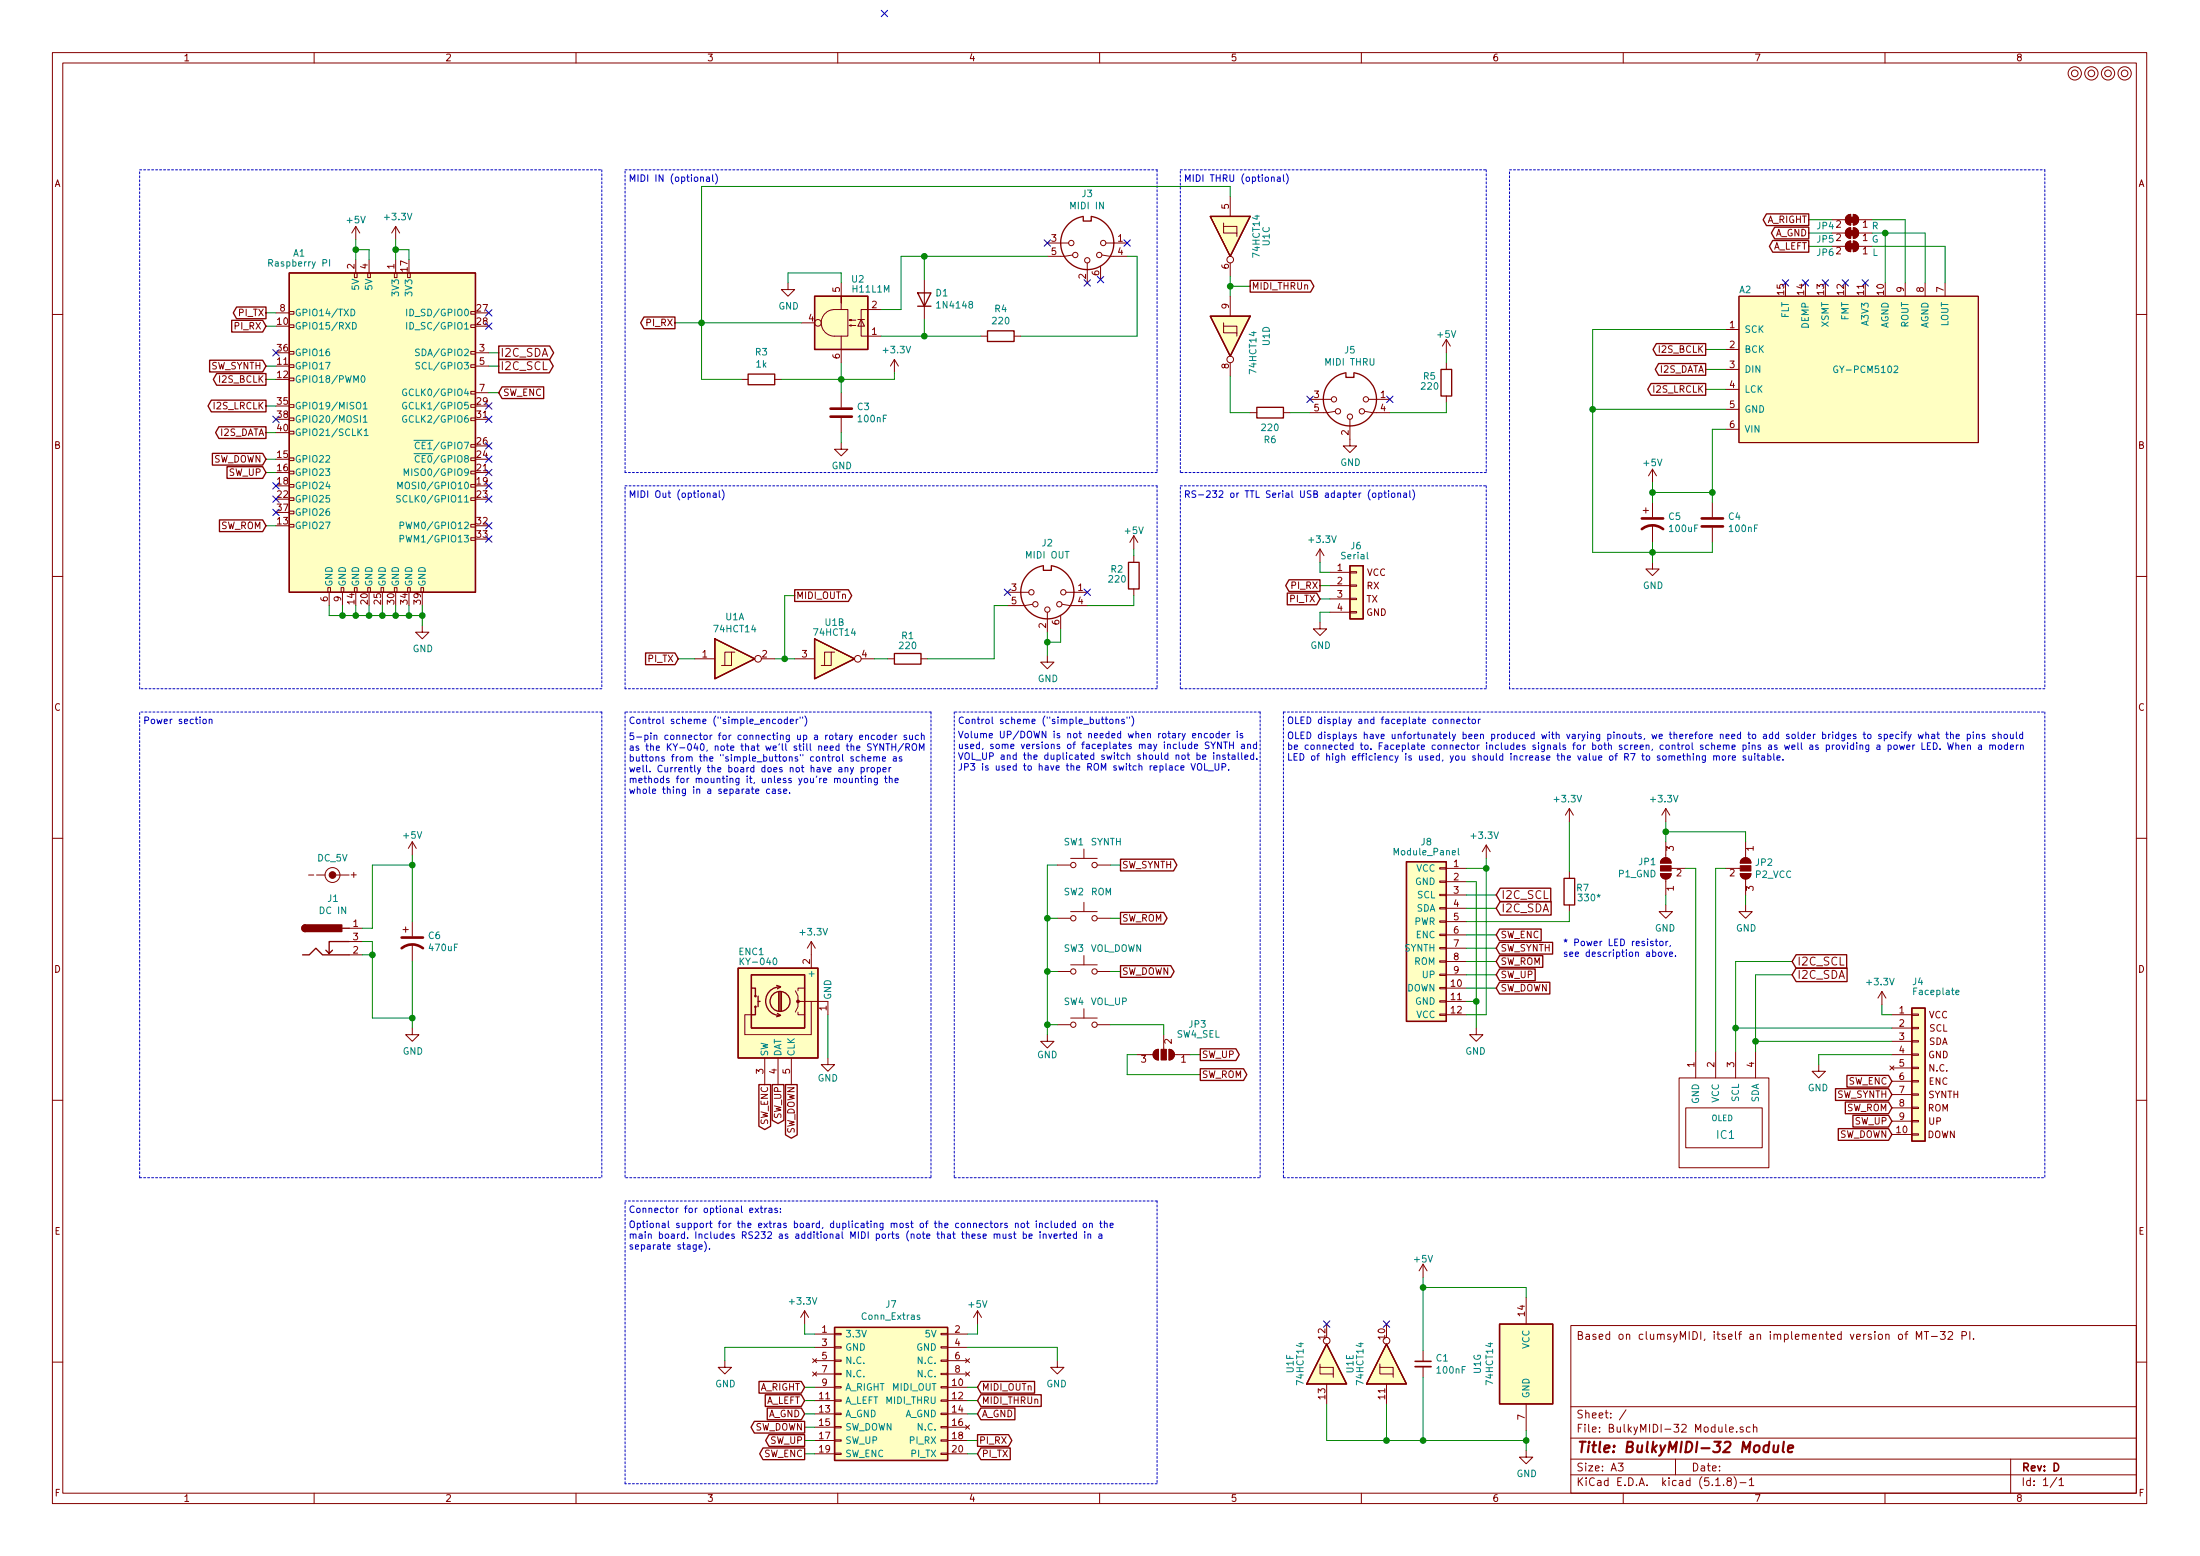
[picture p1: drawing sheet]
EESchema Schematic File Version 4
EELAYER 30 0
EELAYER END
$Descr A3 16535 11693
encoding utf-8
Sheet 1 1
Title "BulkyMIDI-32 Module"
Date ""
Rev "D"
Comp ""
Comment1 ""
Comment2 ""
Comment3 ""
Comment4 "Based on clumsyMIDI, itself an implemented version of MT-32 PI."
$EndDescr
$Comp
L mounting:Mounting M1
U 1 1
P 15600 550
F 0 "M1" H 15600 650 50  0001 C CNN
F 1 "Mounting" H 15600 475 50  0001 C CNN
F 2 "mounting:M3" H 15600 550 50  0001 C CNN
F 3 "" H 15600 550 50  0001 C CNN
	1    15600 550 
	1    0    0    -1  
$EndComp
$Comp
L mounting:Mounting M2
U 1 1
P 15725 550
F 0 "M2" H 15725 650 50  0001 C CNN
F 1 "Mounting" H 15725 475 50  0001 C CNN
F 2 "mounting:M3" H 15725 550 50  0001 C CNN
F 3 "" H 15725 550 50  0001 C CNN
	1    15725 550 
	1    0    0    -1  
$EndComp
$Comp
L mounting:Mounting M3
U 1 1
P 15850 550
F 0 "M3" H 15850 650 50  0001 C CNN
F 1 "Mounting" H 15850 475 50  0001 C CNN
F 2 "mounting:M3" H 15850 550 50  0001 C CNN
F 3 "" H 15850 550 50  0001 C CNN
	1    15850 550 
	1    0    0    -1  
$EndComp
$Comp
L mounting:Mounting M4
U 1 1
P 15975 550
F 0 "M4" H 15975 650 50  0001 C CNN
F 1 "Mounting" H 15975 475 50  0001 C CNN
F 2 "mounting:M3" H 15975 550 50  0001 C CNN
F 3 "" H 15975 550 50  0001 C CNN
	1    15975 550 
	1    0    0    -1  
$EndComp
$Comp
L power:GND #PWR01
U 1 1
P 7875 7775
F 0 "#PWR01" H 7875 7525 50  0001 C CNN
F 1 "GND" H 7875 7625 50  0000 C CNN
F 2 "" H 7875 7775 50  0001 C CNN
F 3 "" H 7875 7775 50  0001 C CNN
	1    7875 7775
	-1   0    0    -1  
$EndComp
$Comp
L I2C_OLED:0.96_I2C_OLED IC1
U 1 1
P 12975 8350
F 0 "IC1" H 12975 8175 60  0000 C CNN
F 1 "OLED" H 12950 8300 43  0000 C CNN
F 2 "i2c_oled:1.3_I2C_OLED_No_mounting" H 12975 8975 60  0001 C CNN
F 3 "" H 12975 8975 60  0001 C CNN
	1    12975 8350
	1    0    0    -1  
$EndComp
$Comp
L barrel_jack:barrel_9v J1
U 1 1
P 2425 7075
F 0 "J1" H 2504 7400 50  0000 C CNN
F 1 "DC IN" H 2504 7309 50  0000 C CNN
F 2 "BulkyMIDI-32:BARREL_JACK" H 2475 7035 50  0001 C CNN
F 3 "~" H 2475 7035 50  0001 C CNN
	1    2425 7075
	1    0    0    -1  
$EndComp
$Comp
L power:GND #PWR0101
U 1 1
P 3100 7725
F 0 "#PWR0101" H 3100 7475 50  0001 C CNN
F 1 "GND" H 3105 7552 50  0000 C CNN
F 2 "" H 3100 7725 50  0001 C CNN
F 3 "" H 3100 7725 50  0001 C CNN
	1    3100 7725
	1    0    0    -1  
$EndComp
$Comp
L power:+5V #PWR0106
U 1 1
P 3100 6425
F 0 "#PWR0106" H 3100 6275 50  0001 C CNN
F 1 "+5V" H 3100 6575 50  0000 C CNN
F 2 "" H 3100 6425 50  0001 C CNN
F 3 "" H 3100 6425 50  0001 C CNN
	1    3100 6425
	1    0    0    -1  
$EndComp
$Comp
L Switch:SW_Push SW2
U 1 1
P 8150 6900
F 0 "SW2" H 8075 7100 50  0000 C CNN
F 1 "ROM" H 8200 7100 50  0000 L CNN
F 2 "Button_Switch_THT:SW_Tactile_SPST_Angled_PTS645Vx39-2LFS" H 8150 7100 50  0001 C CNN
F 3 "~" H 8150 7100 50  0001 C CNN
	1    8150 6900
	1    0    0    -1  
$EndComp
$Comp
L Switch:SW_Push SW3
U 1 1
P 8150 7300
F 0 "SW3" H 8075 7475 50  0000 C CNN
F 1 "VOL_DOWN" H 8200 7475 50  0000 L CNN
F 2 "Button_Switch_THT:SW_Tactile_SPST_Angled_PTS645Vx39-2LFS" H 8150 7500 50  0001 C CNN
F 3 "~" H 8150 7500 50  0001 C CNN
	1    8150 7300
	1    0    0    -1  
$EndComp
Wire Wire Line
	7875 7300 7950 7300
Wire Wire Line
	7875 7300 7875 6900
Wire Wire Line
	7875 6900 7950 6900
Connection ~ 7875 7300
$Comp
L raspberry_pi:Raspberry_Pi_2_3 A1
U 1 1
P 2875 3250
F 0 "A1" H 2250 4600 50  0000 C CNN
F 1 "Raspberry PI" H 2250 4525 50  0000 C CNN
F 2 "RPI:Raspberry_Pi_3B_Socketed_THT_FaceDown_MountingHoles" H 2875 3250 50  0001 C CNN
F 3 "https://www.raspberrypi.org/documentation/hardware/raspberrypi/schematics/rpi_SCH_3bplus_1p0_reduced.pdf" H 2875 3250 50  0001 C CNN
	1    2875 3250
	1    0    0    -1  
$EndComp
Wire Wire Line
	2475 4550 2475 4625
Wire Wire Line
	2475 4625 2575 4625
Wire Wire Line
	3175 4625 3175 4550
Wire Wire Line
	3075 4550 3075 4625
Connection ~ 3075 4625
Wire Wire Line
	3075 4625 3175 4625
Wire Wire Line
	2975 4550 2975 4625
Connection ~ 2975 4625
Wire Wire Line
	2975 4625 3075 4625
Wire Wire Line
	2875 4550 2875 4625
Connection ~ 2875 4625
Wire Wire Line
	2875 4625 2975 4625
Wire Wire Line
	2775 4550 2775 4625
Connection ~ 2775 4625
Wire Wire Line
	2775 4625 2875 4625
Wire Wire Line
	2675 4550 2675 4625
Connection ~ 2675 4625
Wire Wire Line
	2675 4625 2775 4625
Wire Wire Line
	2575 4550 2575 4625
Connection ~ 2575 4625
Wire Wire Line
	2575 4625 2675 4625
Wire Wire Line
	3175 4700 3175 4625
Connection ~ 3175 4625
$Comp
L power:GND #PWR05
U 1 1
P 3175 4700
F 0 "#PWR05" H 3175 4450 50  0001 C CNN
F 1 "GND" H 3180 4527 50  0000 C CNN
F 2 "" H 3175 4700 50  0001 C CNN
F 3 "" H 3175 4700 50  0001 C CNN
	1    3175 4700
	1    0    0    -1  
$EndComp
Wire Wire Line
	2675 1950 2675 1875
$Comp
L power:+5V #PWR03
U 1 1
P 2675 1800
F 0 "#PWR03" H 2675 1650 50  0001 C CNN
F 1 "+5V" H 2675 1950 50  0000 C CNN
F 2 "" H 2675 1800 50  0001 C CNN
F 3 "" H 2675 1800 50  0001 C CNN
	1    2675 1800
	1    0    0    -1  
$EndComp
$Comp
L power:+3.3V #PWR04
U 1 1
P 2975 1800
F 0 "#PWR04" H 2975 1650 50  0001 C CNN
F 1 "+3.3V" H 2990 1973 50  0000 C CNN
F 2 "" H 2975 1800 50  0001 C CNN
F 3 "" H 2975 1800 50  0001 C CNN
	1    2975 1800
	1    0    0    -1  
$EndComp
Wire Wire Line
	2975 1875 2975 1950
Wire Wire Line
	8425 6900 8350 6900
Wire Wire Line
	8350 7300 8425 7300
Wire Wire Line
	2000 2850 2075 2850
Wire Wire Line
	3675 2650 3750 2650
Wire Wire Line
	3750 2750 3675 2750
Text GLabel 3750 2650 2    60   Output ~ 0
I2C_SDA
Text GLabel 3750 2750 2    60   Output ~ 0
I2C_SCL
$Comp
L Device:C_Small C1
U 1 1
P 10700 10250
F 0 "C1" H 10792 10296 50  0000 L CNN
F 1 "100nF" H 10792 10205 50  0000 L CNN
F 2 "Capacitor_THT:C_Rect_L7.0mm_W2.0mm_P5.00mm" H 10700 10250 50  0001 C CNN
F 3 "~" H 10700 10250 50  0001 C CNN
	1    10700 10250
	1    0    0    -1  
$EndComp
Text GLabel 13475 7325 2    60   Input ~ 0
I2C_SDA
Text GLabel 13475 7225 2    60   Input ~ 0
I2C_SCL
$Comp
L I2C_OLED:PowerSelect JP2
U 1 1
P 13125 6525
F 0 "JP2" V 13079 6593 50  0000 L CNN
F 1 "P2_VCC" V 13170 6593 50  0000 L CNN
F 2 "Jumper:SolderJumper-3_P1.3mm_Open_RoundedPad1.0x1.5mm" H 13125 6525 50  0001 C CNN
F 3 "~" H 13125 6525 50  0001 C CNN
	1    13125 6525
	0    1    1    0   
$EndComp
Wire Wire Line
	13125 6325 13125 6250
Wire Wire Line
	13125 6725 13125 6800
$Comp
L power:GND #PWR0111
U 1 1
P 13125 6800
F 0 "#PWR0111" H 13125 6550 50  0001 C CNN
F 1 "GND" H 13130 6627 50  0000 C CNN
F 2 "" H 13125 6800 50  0001 C CNN
F 3 "" H 13125 6800 50  0001 C CNN
	1    13125 6800
	1    0    0    -1  
$EndComp
$Comp
L I2C_OLED:PowerSelect JP1
U 1 1
P 12525 6525
F 0 "JP1" V 12571 6593 50  0000 L CNN
F 1 "P1_GND" V 12480 6593 50  0000 L CNN
F 2 "Jumper:SolderJumper-3_P1.3mm_Open_RoundedPad1.0x1.5mm" H 12525 6525 50  0001 C CNN
F 3 "~" H 12525 6525 50  0001 C CNN
	1    12525 6525
	0    -1   -1   0   
$EndComp
Wire Wire Line
	12525 6325 12525 6250
$Comp
L power:+3.3V #PWR0112
U 1 1
P 12525 6175
F 0 "#PWR0112" H 12525 6025 50  0001 C CNN
F 1 "+3.3V" H 12540 6348 50  0000 C CNN
F 2 "" H 12525 6175 50  0001 C CNN
F 3 "" H 12525 6175 50  0001 C CNN
	1    12525 6175
	-1   0    0    -1  
$EndComp
Wire Wire Line
	12525 6725 12525 6800
$Comp
L power:GND #PWR0113
U 1 1
P 12525 6800
F 0 "#PWR0113" H 12525 6550 50  0001 C CNN
F 1 "GND" H 12530 6627 50  0000 C CNN
F 2 "" H 12525 6800 50  0001 C CNN
F 3 "" H 12525 6800 50  0001 C CNN
	1    12525 6800
	-1   0    0    -1  
$EndComp
Wire Wire Line
	12900 6525 12975 6525
Wire Wire Line
	12675 6525 12750 6525
Wire Wire Line
	12525 6250 13125 6250
Wire Wire Line
	12525 6175 12525 6250
Connection ~ 12525 6250
Wire Wire Line
	13475 7225 13050 7225
Wire Wire Line
	13200 7325 13475 7325
Wire Wire Line
	13050 7725 13050 7900
Wire Wire Line
	13200 7825 13200 7900
Wire Wire Line
	13050 7225 13050 7725
Connection ~ 13050 7725
Wire Wire Line
	13200 7325 13200 7825
Connection ~ 13200 7825
Wire Wire Line
	12750 6525 12750 7900
Wire Wire Line
	12900 6525 12900 7900
Wire Wire Line
	13050 7725 14225 7725
Wire Wire Line
	13200 7825 14225 7825
$Comp
L power:GND #PWR0110
U 1 1
P 13675 8000
F 0 "#PWR0110" H 13675 7750 50  0001 C CNN
F 1 "GND" H 13680 7827 50  0000 C CNN
F 2 "" H 13675 8000 50  0001 C CNN
F 3 "" H 13675 8000 50  0001 C CNN
	1    13675 8000
	-1   0    0    -1  
$EndComp
$Comp
L power:+3.3V #PWR0114
U 1 1
P 14150 7550
F 0 "#PWR0114" H 14150 7400 50  0001 C CNN
F 1 "+3.3V" H 14165 7723 50  0000 C CNN
F 2 "" H 14150 7550 50  0001 C CNN
F 3 "" H 14150 7550 50  0001 C CNN
	1    14150 7550
	-1   0    0    -1  
$EndComp
Wire Wire Line
	2725 6975 2800 6975
Wire Wire Line
	2725 7175 2800 7175
$Comp
L Device:D D1
U 1 1
P 6950 2250
F 0 "D1" V 6996 2170 50  0000 R CNN
F 1 "1N4148" V 6905 2170 50  0000 R CNN
F 2 "Diode_THT:D_DO-35_SOD27_P7.62mm_Horizontal" H 6950 2250 50  0001 C CNN
F 3 "~" H 6950 2250 50  0001 C CNN
	1    6950 2250
	0    -1   -1   0   
$EndComp
$Comp
L Isolator:H11L1 U2
U 1 1
P 6325 2425
F 0 "U2" H 6200 2100 50  0000 C CNN
F 1 "H11L1M" H 6100 2175 50  0000 C CNN
F 2 "Package_DIP:DIP-6_W7.62mm" H 6235 2425 50  0001 C CNN
F 3 "" H 6235 2425 50  0001 C CNN
	1    6325 2425
	-1   0    0    1   
$EndComp
$Comp
L Device:R R3
U 1 1
P 5725 2850
F 0 "R3" V 5518 2850 50  0000 C CNN
F 1 "1k" V 5609 2850 50  0000 C CNN
F 2 "Resistor_THT:R_Axial_DIN0207_L6.3mm_D2.5mm_P10.16mm_Horizontal" V 5655 2850 50  0001 C CNN
F 3 "~" H 5725 2850 50  0001 C CNN
	1    5725 2850
	0    1    1    0   
$EndComp
$Comp
L Device:C C3
U 1 1
P 6325 3100
F 0 "C3" H 6440 3146 50  0000 L CNN
F 1 "100nF" H 6440 3055 50  0000 L CNN
F 2 "Capacitor_THT:C_Rect_L7.0mm_W2.0mm_P5.00mm" H 6363 2950 50  0001 C CNN
F 3 "~" H 6325 3100 50  0001 C CNN
	1    6325 3100
	1    0    0    -1  
$EndComp
Wire Wire Line
	6775 2325 6625 2325
Wire Wire Line
	6950 2400 6950 2525
Wire Wire Line
	5925 2050 6325 2050
Wire Wire Line
	6325 2850 6725 2850
$Comp
L power:GND #PWR013
U 1 1
P 6325 3325
F 0 "#PWR013" H 6325 3075 50  0001 C CNN
F 1 "GND" H 6330 3152 50  0000 C CNN
F 2 "" H 6325 3325 50  0001 C CNN
F 3 "" H 6325 3325 50  0001 C CNN
	1    6325 3325
	1    0    0    -1  
$EndComp
Wire Wire Line
	6325 2950 6325 2850
Connection ~ 6325 2850
Wire Wire Line
	5275 2425 6025 2425
Wire Wire Line
	5875 2850 6325 2850
Wire Wire Line
	5575 2850 5275 2850
$Comp
L Device:R R4
U 1 1
P 7525 2525
F 0 "R4" V 7318 2525 50  0000 C CNN
F 1 "220" V 7409 2525 50  0000 C CNN
F 2 "Resistor_THT:R_Axial_DIN0207_L6.3mm_D2.5mm_P10.16mm_Horizontal" V 7455 2525 50  0001 C CNN
F 3 "~" H 7525 2525 50  0001 C CNN
	1    7525 2525
	0    1    1    0   
$EndComp
Wire Wire Line
	7375 2525 6950 2525
Wire Wire Line
	6950 2525 6625 2525
Connection ~ 6950 2525
$Comp
L Device:C C4
U 1 1
P 12875 3925
F 0 "C4" H 12990 3971 50  0000 L CNN
F 1 "100nF" H 12990 3880 50  0000 L CNN
F 2 "Capacitor_THT:C_Rect_L7.0mm_W2.0mm_P5.00mm" H 12913 3775 50  0001 C CNN
F 3 "~" H 12875 3925 50  0001 C CNN
	1    12875 3925
	1    0    0    -1  
$EndComp
$Comp
L Device:CP1 C6
U 1 1
P 3100 7075
F 0 "C6" H 3215 7121 50  0000 L CNN
F 1 "470uF" H 3215 7030 50  0000 L CNN
F 2 "Capacitor_THT:CP_Radial_D8.0mm_P3.50mm" H 3100 7075 50  0001 C CNN
F 3 "~" H 3100 7075 50  0001 C CNN
	1    3100 7075
	1    0    0    -1  
$EndComp
Text GLabel 2000 2850 0    50   Output ~ 0
I2S_BCLK
Text GLabel 2000 3050 0    50   Output ~ 0
I2S_LRCLK
$Comp
L Device:CP1 C5
U 1 1
P 12425 3925
F 0 "C5" H 12540 3971 50  0000 L CNN
F 1 "100uF" H 12540 3880 50  0000 L CNN
F 2 "Capacitor_THT:CP_Radial_D6.3mm_P2.50mm" H 12425 3925 50  0001 C CNN
F 3 "~" H 12425 3925 50  0001 C CNN
	1    12425 3925
	1    0    0    -1  
$EndComp
Wire Wire Line
	12875 4075 12875 4150
$Comp
L power:GND #PWR016
U 1 1
P 12425 4225
F 0 "#PWR016" H 12425 3975 50  0001 C CNN
F 1 "GND" H 12430 4052 50  0000 C CNN
F 2 "" H 12425 4225 50  0001 C CNN
F 3 "" H 12425 4225 50  0001 C CNN
	1    12425 4225
	1    0    0    -1  
$EndComp
$Comp
L gy-pcm5102:GY-PCM5102 A2
U 1 1
P 13975 2775
F 0 "A2" H 13075 3375 50  0000 L CNN
F 1 "GY-PCM5102" H 13775 2775 50  0000 L CNN
F 2 "BulkyMIDI-32:GY-PCM5102" H 13275 2675 50  0001 C CNN
F 3 "" H 13275 2675 50  0001 C CNN
	1    13975 2775
	1    0    0    -1  
$EndComp
Text GLabel 12825 2625 0    50   Output ~ 0
I2S_BCLK
Text GLabel 2000 3250 0    50   Output ~ 0
I2S_DATA
Text GLabel 12825 2775 0    50   Output ~ 0
I2S_DATA
Text GLabel 12825 2925 0    50   Output ~ 0
I2S_LRCLK
NoConn ~ 14025 2125
NoConn ~ 13875 2125
NoConn ~ 13725 2125
NoConn ~ 13575 2125
NoConn ~ 13425 2125
$Comp
L 74xx:74HC14 U1
U 1 1
P 5525 4950
F 0 "U1" H 5525 5267 50  0000 C CNN
F 1 "74HCT14" H 5525 5176 50  0000 C CNN
F 2 "Package_DIP:DIP-14_W7.62mm" H 5525 4950 50  0001 C CNN
F 3 "http://www.ti.com/lit/gpn/sn74HC14" H 5525 4950 50  0001 C CNN
	1    5525 4950
	1    0    0    -1  
$EndComp
$Comp
L 74xx:74HC14 U1
U 2 1
P 6275 4950
F 0 "U1" H 6275 5225 50  0000 C CNN
F 1 "74HCT14" H 6275 5150 50  0000 C CNN
F 2 "Package_DIP:DIP-14_W7.62mm" H 6275 4950 50  0001 C CNN
F 3 "http://www.ti.com/lit/gpn/sn74HC14" H 6275 4950 50  0001 C CNN
	2    6275 4950
	1    0    0    -1  
$EndComp
$Comp
L 74xx:74HC14 U1
U 3 1
P 9250 1775
F 0 "U1" H 9250 2050 50  0000 C CNN
F 1 "74HCT14" H 9250 1975 50  0000 C CNN
F 2 "Package_DIP:DIP-14_W7.62mm" H 9250 1775 50  0001 C CNN
F 3 "http://www.ti.com/lit/gpn/sn74HC14" H 9250 1775 50  0001 C CNN
	3    9250 1775
	0    1    1    0   
$EndComp
$Comp
L 74xx:74HC14 U1
U 4 1
P 9250 2525
F 0 "U1" H 9250 2800 50  0000 C CNN
F 1 "74HCT14" H 9375 2700 50  0000 C CNN
F 2 "Package_DIP:DIP-14_W7.62mm" H 9250 2525 50  0001 C CNN
F 3 "http://www.ti.com/lit/gpn/sn74HC14" H 9250 2525 50  0001 C CNN
	4    9250 2525
	0    1    1    0   
$EndComp
$Comp
L 74xx:74HC14 U1
U 6 1
P 9975 10250
F 0 "U1" H 9975 10525 50  0000 C CNN
F 1 "74HCT14" H 9975 10450 50  0000 C CNN
F 2 "Package_DIP:DIP-14_W7.62mm" H 9975 10250 50  0001 C CNN
F 3 "http://www.ti.com/lit/gpn/sn74HC14" H 9975 10250 50  0001 C CNN
	6    9975 10250
	0    -1   -1   0   
$EndComp
$Comp
L 74xx:74HC14 U1
U 7 1
P 11475 10250
F 0 "U1" V 11108 10250 50  0000 C CNN
F 1 "74HCT14" V 11199 10250 50  0000 C CNN
F 2 "Package_DIP:DIP-14_W7.62mm" H 11475 10250 50  0001 C CNN
F 3 "http://www.ti.com/lit/gpn/sn74HC14" H 11475 10250 50  0001 C CNN
	7    11475 10250
	1    0    0    -1  
$EndComp
$Comp
L power:+5V #PWR020
U 1 1
P 10700 9600
F 0 "#PWR020" H 10700 9450 50  0001 C CNN
F 1 "+5V" H 10700 9740 50  0000 C CNN
F 2 "" H 10700 9600 50  0000 C CNN
F 3 "" H 10700 9600 50  0000 C CNN
	1    10700 9600
	1    0    0    -1  
$EndComp
Wire Wire Line
	11475 10825 11475 10750
Connection ~ 5275 2425
$Comp
L BulkyMIDI:DIN-5_MIDI J2
U 1 1
P 7875 4450
F 0 "J2" H 7875 4083 50  0000 C CNN
F 1 "MIDI OUT" H 7875 4174 50  0000 C CNN
F 2 "BulkyMIDI-32:DIN5_MIDI_OUT" H 7875 4450 50  0001 C CNN
F 3 "" H 7875 4450 50  0001 C CNN
	1    7875 4450
	-1   0    0    1   
$EndComp
$Comp
L power:+5V #PWR0119
U 1 1
P 8525 4125
F 0 "#PWR0119" H 8525 3975 50  0001 C CNN
F 1 "+5V" H 8525 4265 50  0000 C CNN
F 2 "" H 8525 4125 50  0000 C CNN
F 3 "" H 8525 4125 50  0000 C CNN
	1    8525 4125
	1    0    0    -1  
$EndComp
$Comp
L Device:R R2
U 1 1
P 8525 4325
F 0 "R2" H 8450 4375 50  0000 R CNN
F 1 "220" H 8475 4300 50  0000 R CNN
F 2 "Resistor_THT:R_Axial_DIN0207_L6.3mm_D2.5mm_P10.16mm_Horizontal" V 8455 4325 50  0001 C CNN
F 3 "~" H 8525 4325 50  0001 C CNN
	1    8525 4325
	1    0    0    -1  
$EndComp
Wire Wire Line
	8525 4125 8525 4175
$Comp
L power:GND #PWR012
U 1 1
P 7875 4925
F 0 "#PWR012" H 7875 4675 50  0001 C CNN
F 1 "GND" H 7880 4752 50  0000 C CNN
F 2 "" H 7875 4925 50  0001 C CNN
F 3 "" H 7875 4925 50  0001 C CNN
	1    7875 4925
	1    0    0    -1  
$EndComp
Text GLabel 5100 4950 0    50   Input ~ 0
PI_TX
Wire Wire Line
	5100 4950 5225 4950
$Comp
L Device:R R1
U 1 1
P 6825 4950
F 0 "R1" V 6650 4950 50  0000 C CNN
F 1 "220" V 6725 4950 50  0000 C CNN
F 2 "Resistor_THT:R_Axial_DIN0207_L6.3mm_D2.5mm_P10.16mm_Horizontal" V 6755 4950 50  0001 C CNN
F 3 "~" H 6825 4950 50  0001 C CNN
	1    6825 4950
	0    1    1    0   
$EndComp
Text Notes 4725 3750 0    50   ~ 0
MIDI Out (optional)
Text Notes 8900 1375 0    50   ~ 0
MIDI THRU (optional)
NoConn ~ 8175 4450
NoConn ~ 6650 100 
NoConn ~ 7575 4450
Wire Wire Line
	7875 4750 7875 4825
Wire Wire Line
	6775 1925 6775 2325
Wire Wire Line
	6950 1925 6950 2100
Connection ~ 6950 1925
Wire Wire Line
	6950 1925 6775 1925
NoConn ~ 7875 1825
NoConn ~ 8475 1825
NoConn ~ 8175 2125
Text GLabel 2000 2350 0    50   Output ~ 0
PI_TX
Wire Wire Line
	2000 2350 2075 2350
Text GLabel 2000 2450 0    50   Input ~ 0
PI_RX
Wire Wire Line
	2000 2450 2075 2450
Text GLabel 5075 2425 0    50   Output ~ 0
PI_RX
Wire Wire Line
	2000 3250 2075 3250
Wire Wire Line
	2000 3050 2075 3050
Wire Wire Line
	2675 1875 2775 1875
Wire Wire Line
	2775 1875 2775 1950
Wire Wire Line
	2975 1875 3075 1875
Wire Wire Line
	3075 1875 3075 1950
Wire Wire Line
	2675 1800 2675 1875
Connection ~ 2675 1875
Wire Wire Line
	2975 1800 2975 1875
Connection ~ 2975 1875
$Comp
L power:GND #PWR0103
U 1 1
P 11475 10900
F 0 "#PWR0103" H 11475 10650 50  0001 C CNN
F 1 "GND" H 11480 10727 50  0000 C CNN
F 2 "" H 11475 10900 50  0001 C CNN
F 3 "" H 11475 10900 50  0001 C CNN
	1    11475 10900
	1    0    0    -1  
$EndComp
Wire Wire Line
	10700 10350 10700 10825
Wire Wire Line
	10700 10825 11475 10825
Wire Wire Line
	10700 9675 10700 10150
Wire Wire Line
	11475 9675 10700 9675
Wire Wire Line
	11475 9675 11475 9750
Wire Wire Line
	10700 9600 10700 9675
Connection ~ 10700 9675
NoConn ~ 2075 2650
NoConn ~ 2075 3150
NoConn ~ 2075 3650
NoConn ~ 2075 3750
NoConn ~ 2075 3850
NoConn ~ 3675 4050
NoConn ~ 3675 3950
NoConn ~ 3675 3750
NoConn ~ 3675 3650
NoConn ~ 3675 3550
NoConn ~ 3675 3450
NoConn ~ 3675 3350
NoConn ~ 3675 3150
NoConn ~ 3675 3050
NoConn ~ 3675 2450
NoConn ~ 3675 2350
Wire Wire Line
	2725 7075 2800 7075
Wire Wire Line
	2800 7075 2800 7175
Connection ~ 2800 7175
Wire Wire Line
	3100 6425 3100 6500
Wire Wire Line
	3100 6500 2800 6500
Connection ~ 3100 6500
Wire Wire Line
	2800 6500 2800 6975
Wire Wire Line
	3100 6500 3100 6925
Wire Wire Line
	3100 7650 2800 7650
Connection ~ 3100 7650
Wire Wire Line
	3100 7650 3100 7725
Wire Wire Line
	2800 7175 2800 7650
Wire Wire Line
	3100 7225 3100 7650
Wire Wire Line
	12825 2625 12975 2625
Wire Wire Line
	12825 2775 12975 2775
Wire Wire Line
	12825 2925 12975 2925
$Comp
L power:+5V #PWR0104
U 1 1
P 12425 3625
F 0 "#PWR0104" H 12425 3475 50  0001 C CNN
F 1 "+5V" H 12425 3775 50  0000 C CNN
F 2 "" H 12425 3625 50  0001 C CNN
F 3 "" H 12425 3625 50  0001 C CNN
	1    12425 3625
	1    0    0    -1  
$EndComp
Wire Wire Line
	12425 3625 12425 3700
Wire Wire Line
	12875 3225 12875 3700
Wire Wire Line
	12425 3700 12875 3700
Connection ~ 12425 3700
Wire Wire Line
	12425 3700 12425 3775
Connection ~ 12875 3700
Wire Wire Line
	12875 3700 12875 3775
Wire Wire Line
	12875 3225 12975 3225
Connection ~ 12425 4150
Wire Wire Line
	12425 4150 12425 4075
Wire Wire Line
	12425 4150 12875 4150
Wire Wire Line
	12425 4150 12425 4225
Wire Wire Line
	11975 4150 11975 3075
Connection ~ 11975 3075
Wire Wire Line
	11975 3075 11975 2475
Wire Wire Line
	11975 2475 12975 2475
Wire Wire Line
	11975 3075 12975 3075
Wire Wire Line
	11975 4150 12425 4150
Wire Wire Line
	6325 3325 6325 3250
Wire Notes Line
	8700 1275 8700 3550
Wire Notes Line
	8700 3550 4700 3550
Wire Notes Line
	4700 3550 4700 1275
Wire Notes Line
	4700 1275 8700 1275
Wire Wire Line
	5075 2425 5275 2425
Wire Notes Line
	8875 1275 11175 1275
Wire Notes Line
	11175 1275 11175 3550
Wire Notes Line
	11175 3550 8875 3550
Wire Notes Line
	8875 3550 8875 1275
Wire Notes Line
	4700 3650 8700 3650
Wire Notes Line
	8700 3650 8700 5175
Wire Notes Line
	8700 5175 4700 5175
Wire Notes Line
	4700 5175 4700 3650
$Comp
L power:GND #PWR0105
U 1 1
P 5925 2125
F 0 "#PWR0105" H 5925 1875 50  0001 C CNN
F 1 "GND" H 5930 1952 50  0000 C CNN
F 2 "" H 5925 2125 50  0001 C CNN
F 3 "" H 5925 2125 50  0001 C CNN
	1    5925 2125
	1    0    0    -1  
$EndComp
Wire Wire Line
	5925 2125 5925 2050
$Comp
L power:+3.3V #PWR0107
U 1 1
P 6725 2800
F 0 "#PWR0107" H 6725 2650 50  0001 C CNN
F 1 "+3.3V" H 6740 2973 50  0000 C CNN
F 2 "" H 6725 2800 50  0001 C CNN
F 3 "" H 6725 2800 50  0001 C CNN
	1    6725 2800
	1    0    0    -1  
$EndComp
Wire Wire Line
	6725 2800 6725 2850
Wire Wire Line
	5275 2425 5275 2850
Wire Wire Line
	6325 2725 6325 2850
Wire Wire Line
	8175 4550 8525 4550
Wire Wire Line
	8525 4550 8525 4475
Text GLabel 8425 6900 2    50   Output ~ 0
SW_ROM
Text GLabel 8425 7300 2    50   Output ~ 0
SW_DOWN
Text GLabel 2000 2750 0    50   Input ~ 0
SW_SYNTH
Text GLabel 2000 3950 0    50   Input ~ 0
SW_ROM
Text GLabel 2000 3550 0    50   Input ~ 0
SW_UP
Text GLabel 2000 3450 0    50   Input ~ 0
SW_DOWN
Wire Wire Line
	2075 3950 2000 3950
Wire Wire Line
	2000 3450 2075 3450
Wire Wire Line
	2075 3550 2000 3550
Wire Wire Line
	2000 2750 2075 2750
Text GLabel 3750 2950 2    50   Input ~ 0
SW_ENC
Wire Wire Line
	3675 2950 3750 2950
Wire Wire Line
	6325 2050 6325 2125
Text Notes 4725 1375 0    50   ~ 0
MIDI IN (optional)
$Comp
L BulkyMIDI:Serial_Adapter J6
U 1 1
P 10200 4400
F 0 "J6" H 10150 4700 50  0000 L CNN
F 1 "Serial" H 10075 4625 50  0000 L CNN
F 2 "Connector_PinHeader_2.54mm:PinHeader_1x04_P2.54mm_Horizontal" H 10200 4400 50  0001 C CNN
F 3 "~" H 10200 4400 50  0001 C CNN
	1    10200 4400
	1    0    0    -1  
$EndComp
$Comp
L power:+3.3V #PWR0108
U 1 1
P 9925 4225
F 0 "#PWR0108" H 9925 4075 50  0001 C CNN
F 1 "+3.3V" H 9940 4398 50  0000 C CNN
F 2 "" H 9925 4225 50  0001 C CNN
F 3 "" H 9925 4225 50  0001 C CNN
	1    9925 4225
	1    0    0    -1  
$EndComp
Wire Wire Line
	9925 4225 9925 4300
Wire Wire Line
	9925 4300 10000 4300
Wire Wire Line
	10000 4600 9925 4600
Wire Wire Line
	9925 4600 9925 4675
$Comp
L power:GND #PWR0109
U 1 1
P 9925 4675
F 0 "#PWR0109" H 9925 4425 50  0001 C CNN
F 1 "GND" H 9930 4502 50  0000 C CNN
F 2 "" H 9925 4675 50  0001 C CNN
F 3 "" H 9925 4675 50  0001 C CNN
	1    9925 4675
	1    0    0    -1  
$EndComp
Text GLabel 9925 4400 0    50   Output ~ 0
PI_RX
Wire Wire Line
	9925 4400 10000 4400
Text GLabel 9925 4500 0    50   Input ~ 0
PI_TX
Wire Wire Line
	9925 4500 10000 4500
Wire Notes Line
	8875 3650 11175 3650
Wire Notes Line
	11175 3650 11175 5175
Wire Notes Line
	11175 5175 8875 5175
Wire Notes Line
	8875 5175 8875 3650
Text Notes 8900 3750 0    50   ~ 0
RS-232 or TTL Serial USB adapter (optional)
Wire Wire Line
	13675 7925 13675 8000
Wire Wire Line
	14225 7625 14150 7625
Wire Wire Line
	14150 7625 14150 7550
Text GLabel 14225 8225 0    50   Input ~ 0
SW_SYNTH
Text GLabel 14225 8425 0    50   Input ~ 0
SW_UP
Wire Wire Line
	13675 7925 14225 7925
$Comp
L BulkyMIDI:Conn_Faceplate J4
U 1 1
P 14425 8025
F 0 "J4" H 14375 8675 50  0000 L CNN
F 1 "Faceplate" H 14375 8600 50  0000 L CNN
F 2 "Connector_PinSocket_2.54mm:PinSocket_1x10_P2.54mm_Vertical" H 14425 8025 50  0001 C CNN
F 3 "~" H 14425 8025 50  0001 C CNN
	1    14425 8025
	1    0    0    -1  
$EndComp
Text GLabel 14225 8325 0    50   Input ~ 0
SW_ROM
Text GLabel 14225 8525 0    50   Input ~ 0
SW_DOWN
Text GLabel 14225 8125 0    50   Input ~ 0
SW_ENC
$Comp
L BulkyMIDI:DIN-5_MIDI J3
U 1 1
P 8175 1825
F 0 "J3" H 8175 1458 50  0000 C CNN
F 1 "MIDI IN" H 8175 1549 50  0000 C CNN
F 2 "BulkyMIDI-32:DIN5_MIDI_IN" H 8175 1825 50  0001 C CNN
F 3 "" H 8175 1825 50  0001 C CNN
	1    8175 1825
	-1   0    0    1   
$EndComp
Wire Wire Line
	8550 1925 8475 1925
Wire Wire Line
	7675 2525 8550 2525
Wire Wire Line
	7875 1925 6950 1925
Wire Wire Line
	8550 1925 8550 2525
Wire Wire Line
	5275 1400 5275 2425
Text GLabel 9025 7925 2    50   Output ~ 0
SW_UP
Wire Wire Line
	7875 7700 7875 7300
Wire Wire Line
	7875 7700 7875 7775
Connection ~ 7875 7700
Wire Wire Line
	7875 7700 7950 7700
$Comp
L Switch:SW_Push SW4
U 1 1
P 8150 7700
F 0 "SW4" H 8075 7875 50  0000 C CNN
F 1 "VOL_UP" H 8200 7875 50  0000 L CNN
F 2 "Button_Switch_THT:SW_Tactile_SPST_Angled_PTS645Vx39-2LFS" H 8150 7900 50  0001 C CNN
F 3 "~" H 8150 7900 50  0001 C CNN
	1    8150 7700
	1    0    0    -1  
$EndComp
Connection ~ 7875 6900
Wire Wire Line
	7875 6900 7875 6500
Wire Wire Line
	7875 6500 7950 6500
Wire Wire Line
	8425 6500 8350 6500
Text GLabel 8425 6500 2    50   Output ~ 0
SW_SYNTH
$Comp
L Switch:SW_Push SW1
U 1 1
P 8150 6500
F 0 "SW1" H 8075 6675 50  0000 C CNN
F 1 "SYNTH" H 8200 6675 50  0000 L CNN
F 2 "Button_Switch_THT:SW_Tactile_SPST_Angled_PTS645Vx39-2LFS" H 8150 6700 50  0001 C CNN
F 3 "~" H 8150 6700 50  0001 C CNN
	1    8150 6500
	1    0    0    -1  
$EndComp
Wire Notes Line
	11350 5175 11350 1275
Wire Notes Line
	11350 1275 15375 1275
Wire Notes Line
	15375 1275 15375 5175
Wire Notes Line
	15375 5175 11350 5175
Wire Notes Line
	4525 1275 4525 5175
Wire Notes Line
	4525 5175 1050 5175
Wire Notes Line
	1050 5175 1050 1275
Wire Notes Line
	1050 1275 4525 1275
$Comp
L BulkyMIDI:DC_5V SYM1
U 1 1
P 2500 6575
F 0 "SYM1" H 2500 6796 50  0001 C CNN
F 1 "DC_5V" H 2500 6704 50  0000 C CNN
F 2 "BulkyMIDI-32:PWR_Specification" H 2375 6675 50  0001 C CNN
F 3 "" H 2375 6675 50  0001 C CNN
	1    2500 6575
	1    0    0    -1  
$EndComp
Wire Notes Line
	15375 5350 15375 8850
Wire Notes Line
	1050 8850 1050 5350
Wire Notes Line
	4525 5350 4525 8850
Wire Notes Line
	4700 5350 4700 8850
Wire Notes Line
	7175 5350 7175 8850
Wire Notes Line
	9475 5350 9475 8850
Wire Notes Line
	9650 5350 9650 8850
Wire Notes Line
	7175 8850 9475 8850
Wire Notes Line
	9475 5350 7175 5350
Wire Notes Line
	4525 5350 1050 5350
Wire Notes Line
	1050 8850 4525 8850
Text Notes 7200 5450 0    50   ~ 0
Control scheme ("simple_buttons")
Text Notes 1075 5450 0    50   ~ 0
Power section
Text Notes 9675 5450 0    50   ~ 0
OLED display and faceplate connector
Text Notes 9675 5725 0    50   ~ 0
OLED displays have unfortunately been produced with varying pinouts, we therefore need to add solder bridges to specify what the pins should\nbe connected to. Faceplate connector includes signals for both screen, control scheme pins as well as providing a power LED. When a modern\nLED of high efficiency is used, you should increase the value of R7 to something more suitable.
Text Notes 7200 5800 0    50   ~ 0
Volume UP/DOWN is not needed when rotary encoder is\nused, some versions of faceplates may include SYNTH and\nVOL_UP and the duplicated switch should not be installed.\nJP3 is used to have the ROM switch replace VOL_UP.
$Comp
L Jumper:SolderJumper_3_Open JP3
U 1 1
P 8750 7925
F 0 "JP3" H 8425 7700 50  0000 L CNN
F 1 "SW4_SEL" H 8325 7775 50  0000 L CNN
F 2 "Jumper:SolderJumper-3_P1.3mm_Open_RoundedPad1.0x1.5mm" H 8750 7925 50  0001 C CNN
F 3 "~" H 8750 7925 50  0001 C CNN
	1    8750 7925
	-1   0    0    1   
$EndComp
Text GLabel 9025 8075 2    50   Output ~ 0
SW_ROM
Wire Wire Line
	8550 7925 8475 7925
Wire Wire Line
	8475 7925 8475 8075
Wire Wire Line
	8950 7925 9025 7925
Wire Wire Line
	8475 8075 9025 8075
Wire Wire Line
	8750 7700 8750 7775
Wire Wire Line
	8350 7700 8750 7700
$Comp
L 74xx:74HC14 U1
U 5 1
P 10425 10250
F 0 "U1" H 10425 10525 50  0000 C CNN
F 1 "74HCT14" H 10425 10450 50  0000 C CNN
F 2 "Package_DIP:DIP-14_W7.62mm" H 10425 10250 50  0001 C CNN
F 3 "http://www.ti.com/lit/gpn/sn74HC14" H 10425 10250 50  0001 C CNN
	5    10425 10250
	0    -1   -1   0   
$EndComp
Wire Wire Line
	5825 4950 5900 4950
Wire Wire Line
	5900 4950 5900 4475
Wire Wire Line
	5900 4475 5975 4475
Wire Wire Line
	5975 4950 5900 4950
Connection ~ 5900 4950
Wire Wire Line
	11475 10900 11475 10825
Connection ~ 11475 10825
Wire Wire Line
	6575 4950 6675 4950
Wire Wire Line
	6975 4950 7475 4950
Wire Wire Line
	7475 4950 7475 4550
Wire Wire Line
	7475 4550 7575 4550
$Comp
L BulkyMIDI:Conn_Extras J7
U 1 1
P 6650 10425
F 0 "J7" H 6700 11050 50  0000 C CNN
F 1 "Conn_Extras" H 6700 10959 50  0000 C CNN
F 2 "Connector_PinSocket_2.54mm:PinSocket_2x10_P2.54mm_Vertical" H 6650 10425 50  0001 C CNN
F 3 "~" H 6650 10425 50  0001 C CNN
	1    6650 10425
	1    0    0    -1  
$EndComp
Text GLabel 13600 1850 0    50   Output ~ 0
A_LEFT
Text GLabel 13600 1750 0    50   Output ~ 0
A_GND
Text GLabel 13600 1650 0    50   Output ~ 0
A_RIGHT
$Comp
L power:+5V #PWR0102
U 1 1
P 7350 9950
F 0 "#PWR0102" H 7350 9800 50  0001 C CNN
F 1 "+5V" H 7350 10100 50  0000 C CNN
F 2 "" H 7350 9950 50  0001 C CNN
F 3 "" H 7350 9950 50  0001 C CNN
	1    7350 9950
	1    0    0    -1  
$EndComp
Wire Wire Line
	6050 9950 6050 10025
Wire Wire Line
	6050 10025 6125 10025
Wire Wire Line
	7350 9950 7350 10025
Wire Wire Line
	7275 10025 7350 10025
$Comp
L power:+3.3V #PWR0115
U 1 1
P 6050 9950
F 0 "#PWR0115" H 6050 9800 50  0001 C CNN
F 1 "+3.3V" H 6065 10123 50  0000 C CNN
F 2 "" H 6050 9950 50  0001 C CNN
F 3 "" H 6050 9950 50  0001 C CNN
	1    6050 9950
	-1   0    0    -1  
$EndComp
Text GLabel 6050 10525 0    50   Input ~ 0
A_LEFT
Text GLabel 7350 10625 2    50   Input ~ 0
A_GND
Text GLabel 6050 10425 0    50   Input ~ 0
A_RIGHT
Wire Wire Line
	6050 10425 6125 10425
Text GLabel 6050 10625 0    50   Input ~ 0
A_GND
Wire Wire Line
	6050 10625 6125 10625
Wire Wire Line
	6050 10525 6125 10525
Wire Wire Line
	6125 10125 5450 10125
Wire Wire Line
	5450 10125 5450 10225
$Comp
L power:GND #PWR0116
U 1 1
P 5450 10225
F 0 "#PWR0116" H 5450 9975 50  0001 C CNN
F 1 "GND" H 5455 10052 50  0000 C CNN
F 2 "" H 5450 10225 50  0001 C CNN
F 3 "" H 5450 10225 50  0001 C CNN
	1    5450 10225
	1    0    0    -1  
$EndComp
Wire Wire Line
	7275 10125 7950 10125
Wire Wire Line
	7950 10125 7950 10225
$Comp
L power:GND #PWR0117
U 1 1
P 7950 10225
F 0 "#PWR0117" H 7950 9975 50  0001 C CNN
F 1 "GND" H 7955 10052 50  0000 C CNN
F 2 "" H 7950 10225 50  0001 C CNN
F 3 "" H 7950 10225 50  0001 C CNN
	1    7950 10225
	-1   0    0    -1  
$EndComp
Wire Wire Line
	7350 10625 7275 10625
Wire Wire Line
	7275 10525 7350 10525
Wire Wire Line
	7350 10425 7275 10425
Text GLabel 9400 2150 2    50   Output ~ 0
MIDI_THRUn
Wire Wire Line
	9250 1400 9250 1475
Wire Wire Line
	5275 1400 9250 1400
Text GLabel 7350 10825 2    50   Output ~ 0
PI_RX
Wire Wire Line
	7350 10925 7275 10925
Text GLabel 7350 10925 2    50   Input ~ 0
PI_TX
Wire Wire Line
	7350 10825 7275 10825
Text GLabel 6050 10925 0    50   Output ~ 0
SW_ENC
Text GLabel 6050 10825 0    50   Output ~ 0
SW_UP
Text GLabel 6050 10725 0    50   Output ~ 0
SW_DOWN
Wire Wire Line
	6050 10725 6125 10725
Wire Wire Line
	6125 10825 6050 10825
Wire Wire Line
	6050 10925 6125 10925
Text GLabel 5975 4475 2    50   Output ~ 0
MIDI_OUTn
Text GLabel 7350 10425 2    50   Input ~ 0
MIDI_OUTn
NoConn ~ 9975 9950
NoConn ~ 10425 9950
Wire Wire Line
	10425 10550 10425 10825
Wire Wire Line
	10425 10825 10700 10825
Connection ~ 10700 10825
Wire Wire Line
	9975 10550 9975 10825
Wire Wire Line
	9975 10825 10425 10825
Connection ~ 10425 10825
Wire Wire Line
	9250 2075 9250 2150
Wire Wire Line
	9400 2150 9250 2150
Connection ~ 9250 2150
Wire Wire Line
	9250 2150 9250 2225
Text GLabel 7350 10525 2    50   Input ~ 0
MIDI_THRUn
Wire Notes Line
	8700 9025 4700 9025
Text Notes 4725 9125 0    50   ~ 0
Connector for optional extras:
Wire Notes Line
	8700 9025 8700 11150
Wire Notes Line
	8700 11150 4700 11150
Wire Notes Line
	4700 11150 4700 9025
Text Notes 4725 9400 0    50   ~ 0
Optional support for the extras board, duplicating most of the connectors not included on the\nmain board. Includes RS232 as additional MIDI ports (note that these must be inverted in a \nseparate stage).
$Comp
L Jumper:SolderJumper_2_Bridged JP4
U 1 1
P 13925 1650
F 0 "JP4" H 14125 1700 50  0000 C CNN
F 1 "R" H 13750 1700 50  0000 C CNN
F 2 "Jumper:SolderJumper-2_P1.3mm_Open_TrianglePad1.0x1.5mm" H 13925 1650 50  0001 C CNN
F 3 "~" H 13925 1650 50  0001 C CNN
	1    13925 1650
	-1   0    0    1   
$EndComp
$Comp
L Jumper:SolderJumper_2_Bridged JP5
U 1 1
P 13925 1750
F 0 "JP5" H 14125 1800 50  0000 C CNN
F 1 "G" H 13750 1800 50  0000 C CNN
F 2 "Jumper:SolderJumper-2_P1.3mm_Open_TrianglePad1.0x1.5mm" H 13925 1750 50  0001 C CNN
F 3 "~" H 13925 1750 50  0001 C CNN
	1    13925 1750
	-1   0    0    1   
$EndComp
$Comp
L Jumper:SolderJumper_2_Bridged JP6
U 1 1
P 13925 1850
F 0 "JP6" H 14125 1900 50  0000 C CNN
F 1 "L" H 13750 1900 50  0000 C CNN
F 2 "Jumper:SolderJumper-2_P1.3mm_Open_TrianglePad1.0x1.5mm" H 13925 1850 50  0001 C CNN
F 3 "~" H 13925 1850 50  0001 C CNN
	1    13925 1850
	-1   0    0    1   
$EndComp
Wire Wire Line
	13600 1650 13775 1650
Wire Wire Line
	13600 1750 13775 1750
Wire Wire Line
	13600 1850 13775 1850
Wire Wire Line
	14175 1750 14075 1750
Wire Wire Line
	14175 1750 14475 1750
Connection ~ 14175 1750
Wire Wire Line
	14175 1750 14175 2125
Wire Wire Line
	14475 1750 14475 2125
Wire Wire Line
	14325 1650 14075 1650
Wire Wire Line
	14325 1650 14325 2125
Wire Wire Line
	14625 1850 14075 1850
Wire Wire Line
	14625 1850 14625 2125
$Comp
L BulkyMIDI:Module_Panel J8
U 1 1
P 10825 7525
F 0 "J8" H 10925 8725 50  0000 C CNN
F 1 "Module_Panel" H 10925 8650 50  0000 C CNN
F 2 "BulkyMIDI-32:Module_Panel" H 10825 7525 50  0001 C CNN
F 3 "~" H 10825 7525 50  0001 C CNN
	1    10825 7525
	-1   0    0    -1  
$EndComp
Wire Wire Line
	6225 7950 6225 7625
$Comp
L power:GND #PWR06
U 1 1
P 6225 7950
F 0 "#PWR06" H 6225 7700 50  0001 C CNN
F 1 "GND" H 6225 7800 50  0000 C CNN
F 2 "" H 6225 7950 50  0001 C CNN
F 3 "" H 6225 7950 50  0001 C CNN
	1    6225 7950
	-1   0    0    -1  
$EndComp
Text GLabel 5950 8150 3    50   Output ~ 0
SW_DOWN
Text GLabel 5850 8150 3    50   Output ~ 0
SW_UP
$Comp
L power:+3.3V #PWR02
U 1 1
P 6100 7175
F 0 "#PWR02" H 6100 7025 50  0001 C CNN
F 1 "+3.3V" H 6115 7348 50  0000 C CNN
F 2 "" H 6100 7175 50  0001 C CNN
F 3 "" H 6100 7175 50  0001 C CNN
	1    6100 7175
	1    0    0    -1  
$EndComp
Text GLabel 5750 8150 3    50   Output ~ 0
SW_ENC
$Comp
L BulkyMIDI:KY-040 ENC1
U 1 1
P 5850 7575
F 0 "ENC1" H 5550 8000 50  0000 L CNN
F 1 "KY-040" H 5550 7925 50  0000 L CNN
F 2 "Connector_PinHeader_2.54mm:PinHeader_1x05_P2.54mm_Horizontal" H 6000 7465 50  0001 C CNN
F 3 "~" H 5850 7365 50  0001 C CNN
	1    5850 7575
	1    0    0    -1  
$EndComp
Text Notes 4725 5450 0    50   ~ 0
Control scheme ("simple_encoder")
Text Notes 4725 5975 0    50   ~ 0
5-pin connector for connecting up a rotary encoder such\nas the KY-040, note that we'll still need the SYNTH/ROM\nbuttons from the "simple_buttons" control scheme as\nwell. Currently the board does not have any proper\nmethods for mounting it, unless you're mounting the\nwhole thing in a separate case.
Wire Notes Line
	7000 5350 4700 5350
Wire Notes Line
	7000 8850 4700 8850
Wire Notes Line
	7000 5350 7000 8850
Wire Wire Line
	11175 6525 11175 6450
Connection ~ 11175 6525
$Comp
L power:+3.3V #PWR0118
U 1 1
P 11175 6450
F 0 "#PWR0118" H 11175 6300 50  0001 C CNN
F 1 "+3.3V" H 11190 6623 50  0000 C CNN
F 2 "" H 11175 6450 50  0001 C CNN
F 3 "" H 11175 6450 50  0001 C CNN
	1    11175 6450
	-1   0    0    -1  
$EndComp
Wire Wire Line
	11100 6625 11025 6625
Wire Wire Line
	11025 6525 11175 6525
Text GLabel 11250 7125 2    50   Input ~ 0
SW_SYNTH
Text GLabel 11250 7325 2    50   Input ~ 0
SW_UP
Text GLabel 11250 7225 2    50   Input ~ 0
SW_ROM
Text GLabel 11250 7425 2    50   Input ~ 0
SW_DOWN
Text GLabel 11250 7025 2    50   Input ~ 0
SW_ENC
Wire Wire Line
	11250 7025 11025 7025
Wire Wire Line
	11025 7125 11250 7125
Wire Wire Line
	11025 7225 11250 7225
Wire Wire Line
	11025 7325 11250 7325
Wire Wire Line
	11025 7425 11250 7425
Text GLabel 11250 6825 2    60   Input ~ 0
I2C_SDA
Text GLabel 11250 6725 2    60   Input ~ 0
I2C_SCL
Wire Wire Line
	11250 6725 11025 6725
Wire Wire Line
	11025 6825 11250 6825
Wire Wire Line
	11025 7525 11100 7525
Wire Wire Line
	11100 7525 11100 6625
Wire Wire Line
	11025 7625 11175 7625
Wire Wire Line
	11175 7625 11175 6525
$Comp
L power:GND #PWR07
U 1 1
P 11100 7725
F 0 "#PWR07" H 11100 7475 50  0001 C CNN
F 1 "GND" H 11105 7552 50  0000 C CNN
F 2 "" H 11100 7725 50  0001 C CNN
F 3 "" H 11100 7725 50  0001 C CNN
	1    11100 7725
	-1   0    0    -1  
$EndComp
Wire Wire Line
	11100 7725 11100 7525
Connection ~ 11100 7525
Wire Notes Line
	9650 5350 15375 5350
Wire Notes Line
	9650 8850 15375 8850
$Comp
L Device:R R7
U 1 1
P 11800 6700
F 0 "R7" H 11700 6675 50  0000 C CNN
F 1 "330*" H 11650 6750 50  0000 C CNN
F 2 "Resistor_THT:R_Axial_DIN0207_L6.3mm_D2.5mm_P10.16mm_Horizontal" V 11730 6700 50  0001 C CNN
F 3 "~" H 11800 6700 50  0001 C CNN
	1    11800 6700
	-1   0    0    1   
$EndComp
Wire Wire Line
	11025 6925 11800 6925
Wire Wire Line
	11800 6925 11800 6850
$Comp
L power:+3.3V #PWR08
U 1 1
P 11800 6175
F 0 "#PWR08" H 11800 6025 50  0001 C CNN
F 1 "+3.3V" H 11815 6348 50  0000 C CNN
F 2 "" H 11800 6175 50  0001 C CNN
F 3 "" H 11800 6175 50  0001 C CNN
	1    11800 6175
	-1   0    0    -1  
$EndComp
Wire Wire Line
	11800 6175 11800 6550
NoConn ~ 8275 2100
Wire Wire Line
	7875 4825 7975 4825
Wire Wire Line
	7975 4825 7975 4725
Connection ~ 7875 4825
Wire Wire Line
	7875 4825 7875 4925
Wire Wire Line
	9400 3100 9250 3100
Wire Wire Line
	9250 3100 9250 2825
Wire Wire Line
	9850 3100 9700 3100
Wire Wire Line
	10450 3100 10875 3100
Wire Wire Line
	10875 2650 10875 2725
Wire Wire Line
	10875 3025 10875 3100
NoConn ~ 9850 3000
NoConn ~ 10450 3000
$Comp
L Device:R R5
U 1 1
P 10875 2875
F 0 "R5" H 10800 2925 50  0000 R CNN
F 1 "220" H 10825 2850 50  0000 R CNN
F 2 "Resistor_THT:R_Axial_DIN0207_L6.3mm_D2.5mm_P10.16mm_Horizontal" V 10805 2875 50  0001 C CNN
F 3 "~" H 10875 2875 50  0001 C CNN
	1    10875 2875
	1    0    0    -1  
$EndComp
$Comp
L power:+5V #PWR019
U 1 1
P 10875 2650
F 0 "#PWR019" H 10875 2500 50  0001 C CNN
F 1 "+5V" H 10875 2790 50  0000 C CNN
F 2 "" H 10875 2650 50  0000 C CNN
F 3 "" H 10875 2650 50  0000 C CNN
	1    10875 2650
	1    0    0    -1  
$EndComp
$Comp
L Device:R R6
U 1 1
P 9550 3100
F 0 "R6" V 9343 3100 50  0000 C CNN
F 1 "220" V 9434 3100 50  0000 C CNN
F 2 "Resistor_THT:R_Axial_DIN0207_L6.3mm_D2.5mm_P10.16mm_Horizontal" V 9480 3100 50  0001 C CNN
F 3 "~" H 9550 3100 50  0001 C CNN
	1    9550 3100
	0    -1   -1   0   
$EndComp
$Comp
L power:GND #PWR021
U 1 1
P 10150 3300
F 0 "#PWR021" H 10150 3050 50  0001 C CNN
F 1 "GND" H 10155 3127 50  0000 C CNN
F 2 "" H 10150 3300 50  0001 C CNN
F 3 "" H 10150 3300 50  0001 C CNN
	1    10150 3300
	1    0    0    -1  
$EndComp
$Comp
L Connector:DIN-5_180degree J5
U 1 1
P 10150 3000
F 0 "J5" H 10150 2633 50  0000 C CNN
F 1 "MIDI THRU" H 10150 2724 50  0000 C CNN
F 2 "Connector_PinHeader_2.54mm:PinHeader_1x05_P2.54mm_Horizontal" H 10150 3000 50  0001 C CNN
F 3 "" H 10150 3000 50  0001 C CNN
	1    10150 3000
	-1   0    0    1   
$EndComp
Text Notes 11750 7200 0    50   ~ 0
* Power LED resistor,\nsee description above.
$EndSCHEMATC
